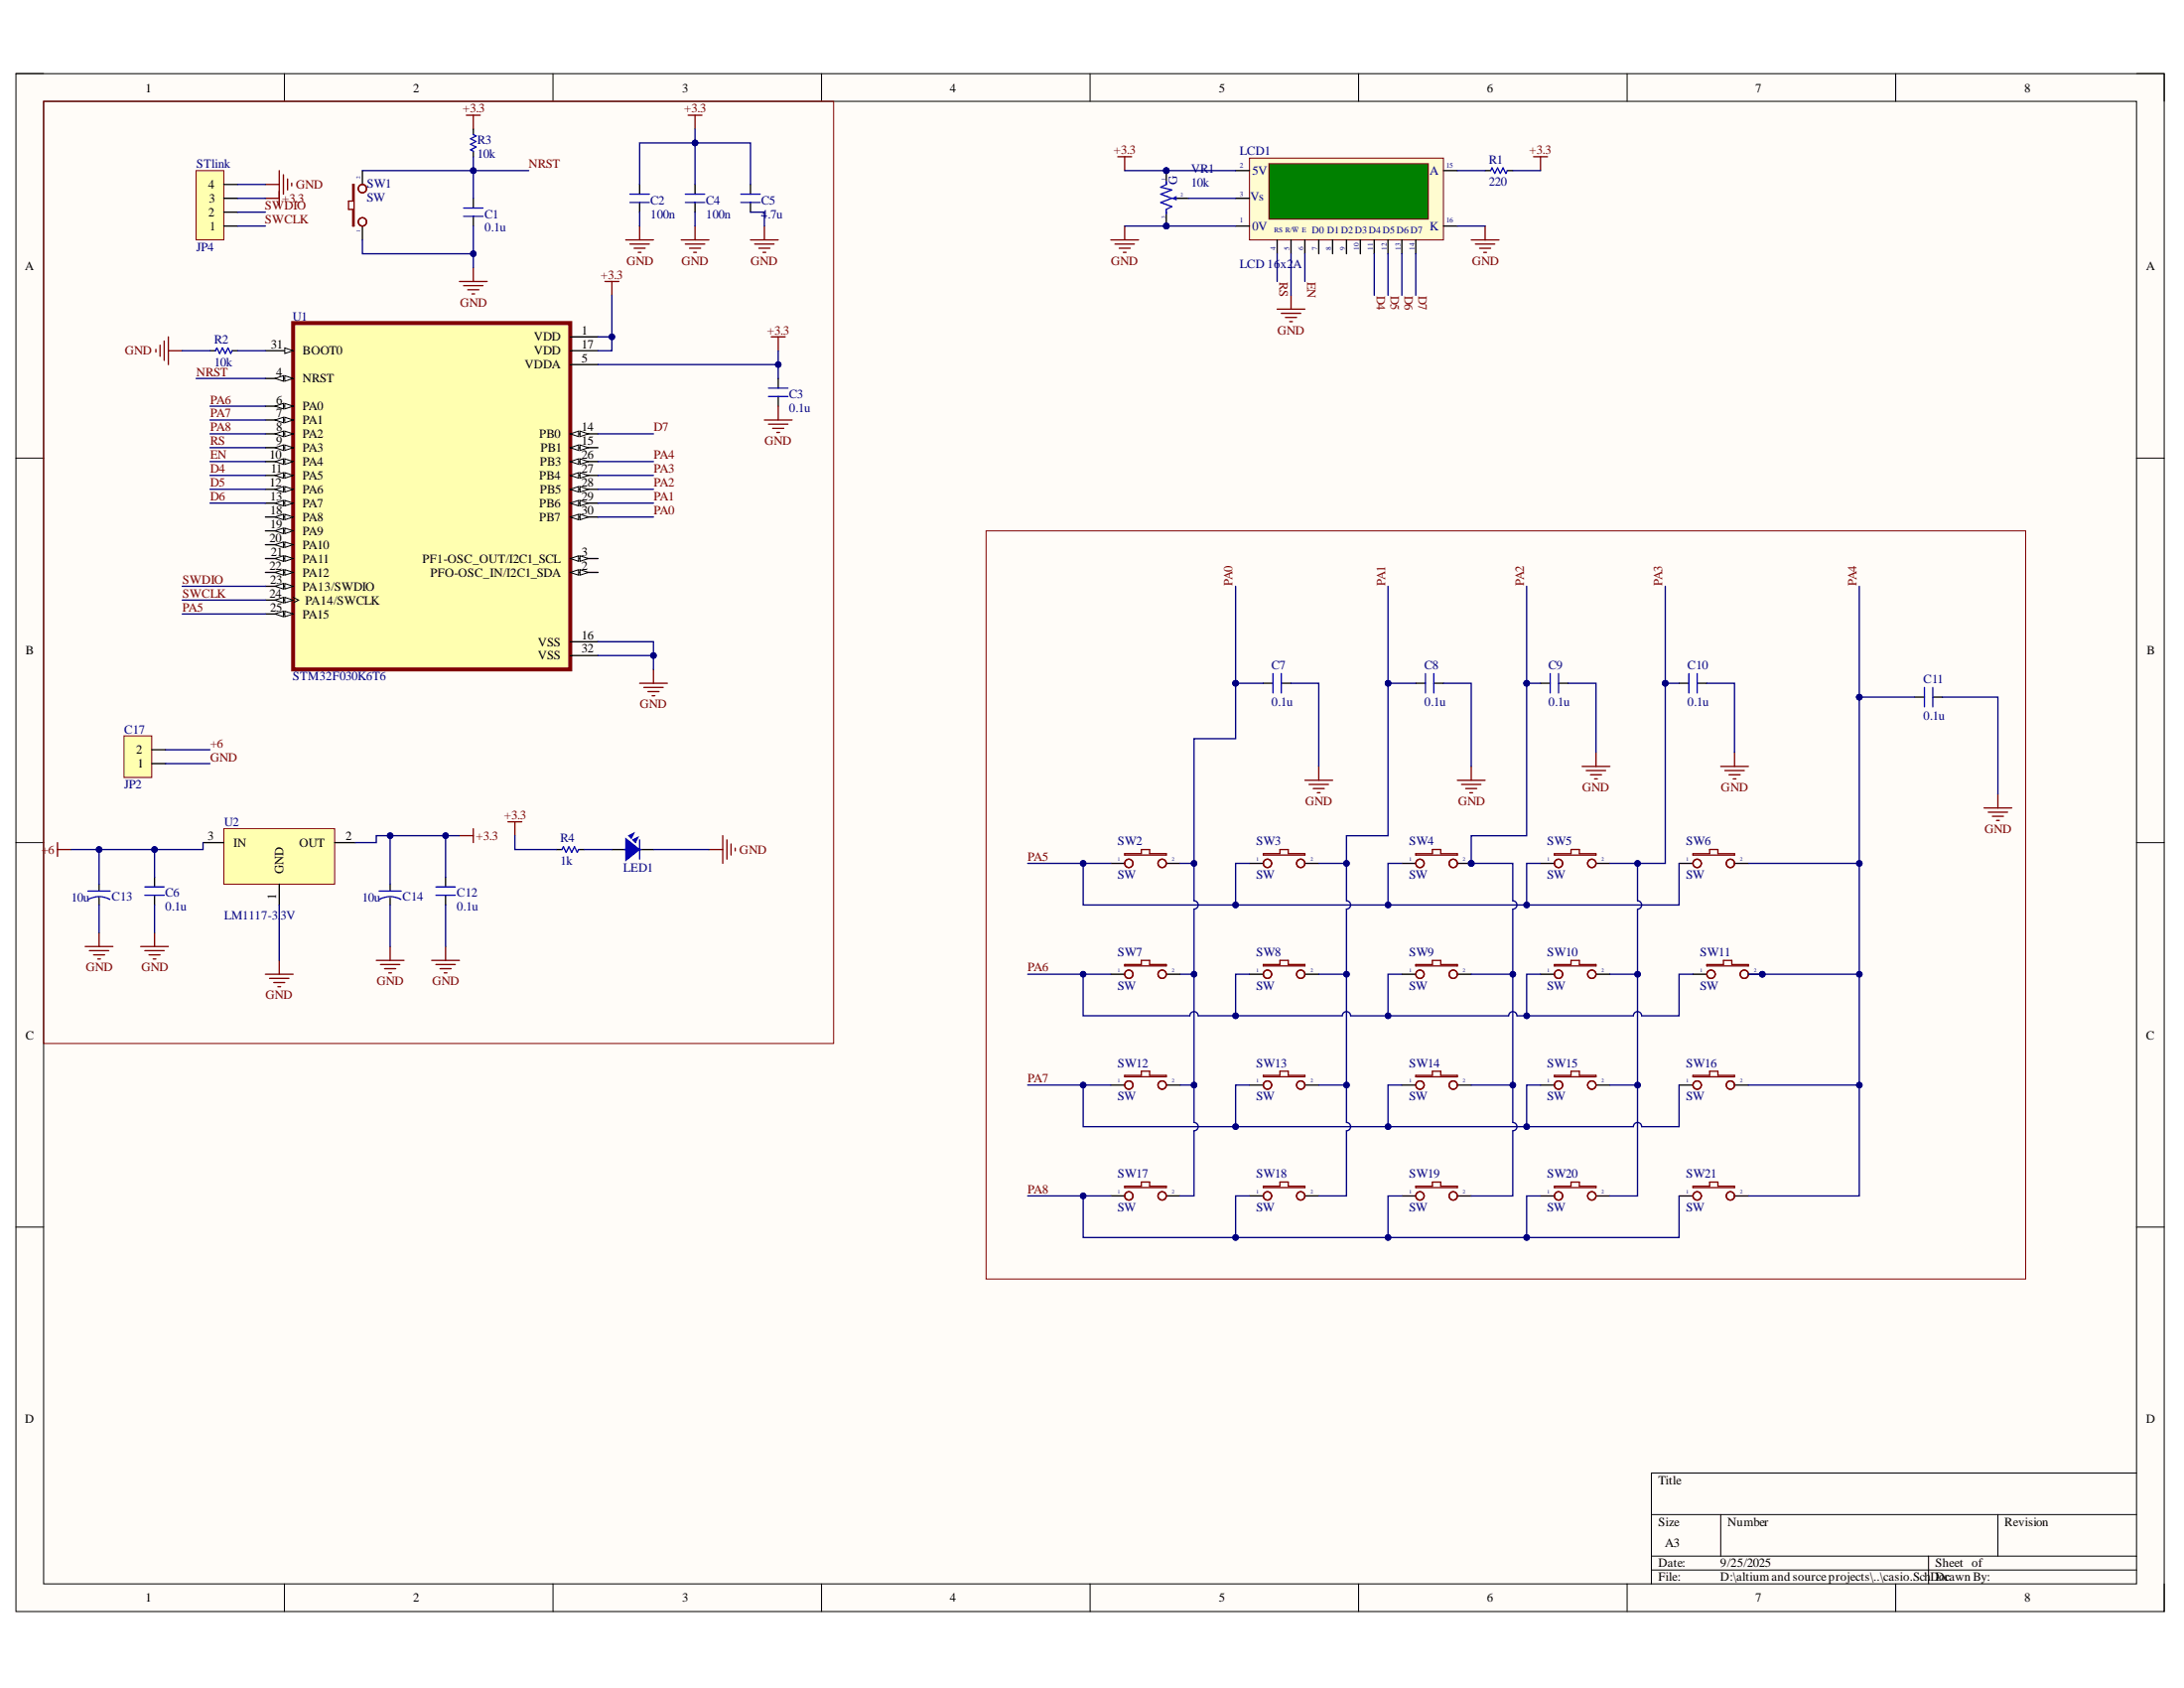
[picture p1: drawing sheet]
# Altium project casio.PrjPcb
1 sheet, 46 parts. Net scope: global (net labels, ports and power ports of the same name join across sheets).
Board file: casio_final.PcbDoc

## Sheet casio.SchDoc
size A3; SheetNumber: 1; SheetTotal: 1

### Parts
C1  0.1u  [CN-SMD-0805]
C2  100n  [CN-SMD-0805]
C3  0.1u  [CN-SMD-0805]
C4  100n  [CN-SMD-0805]
C5  4.7u  [CN-SMD-0805]
C6  0.1u  [CN-SMD-0805]
C7  0.1u  [CN-SMD-0805]
C8  0.1u  [CN-SMD-0805]
C9  0.1u  [CN-SMD-0805]
C10  0.1u  [CN-SMD-0805]
C11  0.1u  [CN-SMD-0805]
C12  0.1u  [CN-SMD-0805]
C13  10u  [CAP-ALU-SMD-5.5x5.5]
C14  10u  [CAP-ALU-SMD-5.5x5.5]
C17  JP2  [JP2-D1T]
LCD1  LCD 16x2A  [LCD16X2]
LED1  LED  [LED-0805-Red]  (value not drawn)
R1  220  [RES-SMD-0805]
R2  10k  [RES-SMD-0805]
R3  10k  [RES-SMD-0805]
R4  1k  [RES-SMD-0805]
STlink  JP4  [JP4-C1T]
SW1  SW  [SW1-SMD]
SW2  SW  [SW1-DIP-12x12x8-Black]
SW3  SW  [SW1-DIP-12x12x8-Black]
SW4  SW  [SW1-DIP-12x12x8-Black]
SW5  SW  [SW1-DIP-12x12x8-Black]
SW6  SW  [SW1-DIP-12x12x8-Black]
SW7  SW  [SW1-DIP-12x12x8-Black]
SW8  SW  [SW1-DIP-12x12x8-Black]
SW9  SW  [SW1-DIP-12x12x8-Black]
SW10  SW  [SW1-DIP-12x12x8-Black]
SW11  SW  [SW1-DIP-12x12x8-Black]
SW12  SW  [SW1-DIP-12x12x8-Black]
SW13  SW  [SW1-DIP-12x12x8-Black]
SW14  SW  [SW1-DIP-12x12x8-Black]
SW15  SW  [SW1-DIP-12x12x8-Black]
SW16  SW  [SW1-DIP-12x12x8-Black]
SW17  SW  [SW1-DIP-12x12x8-Black]
SW18  SW  [SW1-DIP-12x12x8-Black]
SW19  SW  [SW1-DIP-12x12x8-Black]
SW20  SW  [SW1-DIP-12x12x8-Black]
SW21  SW  [SW1-DIP-12x12x8-Black]
U1  STM32F030K6T6  [QFP80P900X900X160-32N]
U2  LM1117-3.3V  [SOT223]
VR1  10k  [VR-S2]

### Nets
+3.3: C2.1 C3.1 C4.1 C5.1 C12.1 C14.1 LCD1.2(VDD) R1.1 R3.2 R4.2 STlink.3 U1.1(VDD) U1.5(VDDA) U1.17(VDD) U2.2(OUT) VR1.1
+6: C6.1 C13.1 C17.2 U2.3(IN)
GND: C1.2 C2.2 C3.2 C4.2 C5.2 C6.2 C7.2 C8.2 C9.2 C10.2 C11.2 C12.2 C13.2 C14.2 C17.1 LCD1.1(GND) LCD1.5(R/~{W}) LCD1.16(K) LED1.2 R2.2 STlink.4 SW1.1 U1.16(VSS) U1.32(VSS) U2.1(GND) VR1.3
D4: LCD1.11(D4) U1.11(PA5)
D5: LCD1.12(D5) U1.12(PA6)
D6: LCD1.13(D6) U1.13(PA7)
D7: LCD1.14(D7) U1.14(PB0)
EN: LCD1.6(~{EN}) U1.10(PA4)
NRST: C1.1 R3.1 SW1.2 U1.4(NRST)
PA0: C7.1 SW2.2 SW7.2 SW12.2 SW17.2 U1.30(PB7)
PA1: C8.1 SW3.2 SW8.2 SW13.2 SW18.2 U1.29(PB6)
PA2: C9.1 SW4.2 SW9.2 SW14.2 SW19.2 U1.28(PB5)
PA3: C10.1 SW5.2 SW10.2 SW15.2 SW20.2 U1.27(PB4)
PA4: C11.1 SW6.2 SW11.2 SW16.2 SW21.2 U1.26(PB3)
PA5: SW2.1 SW3.1 SW4.1 SW5.1 SW6.1 U1.25(PA15)
PA6: SW7.1 SW8.1 SW9.1 SW10.1 SW11.1 U1.6(PA0)
PA7: SW12.1 SW13.1 SW14.1 SW15.1 SW16.1 U1.7(PA1)
PA8: SW17.1 SW18.1 SW19.1 SW20.1 SW21.1 U1.8(PA2)
RS: LCD1.4(RS) U1.9(PA3)
SWCLK: STlink.1 U1.24(PA14/SWCLK)
SWDIO: STlink.2 U1.23(PA13/SWDIO)
NetLCD1_3: LCD1.3(VEE) VR1.2
NetLCD1_15: LCD1.15(A) R1.2
NetLED1_1: LED1.1 R4.1
NetR2_1: R2.1 U1.31(BOOT0)

Not connected (* = marked no-connect by the designer): LCD1 7(D0) 8(D1) 9(D2) 10(D3); U1 2(PFO-OSC_IN/I2C1_SDA) 3(PF1-OSC_OUT/I2C1_SCL) 15(PB1) 18(PA8) 19(PA9) 20(PA10) 21(PA11) 22(PA12)
